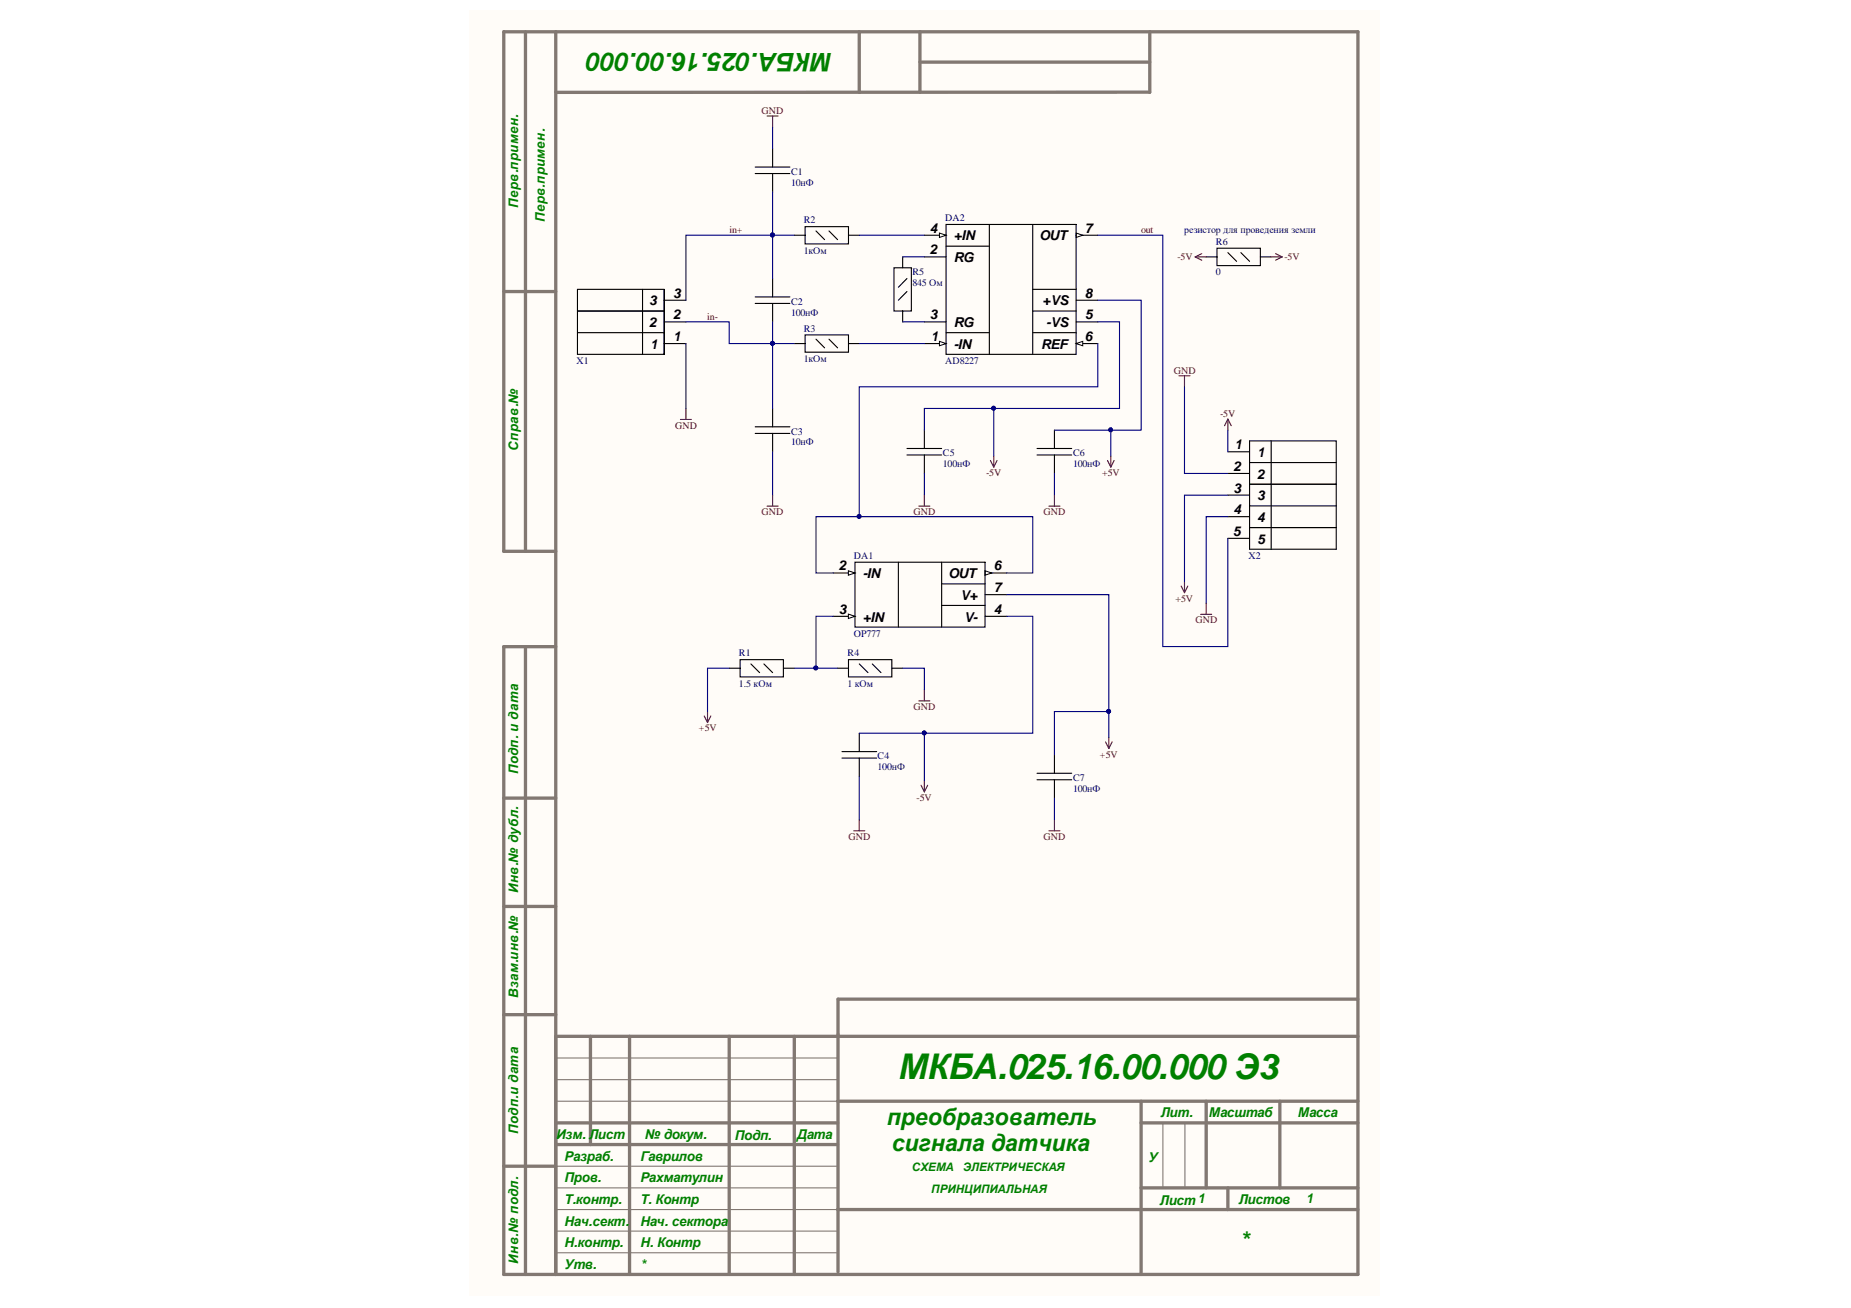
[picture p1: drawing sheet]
<svg xmlns="http://www.w3.org/2000/svg" width="297mm" height="210mm" viewBox="0 0 297 210" stroke-linecap="round" stroke-linejoin="round" font-family="sans-serif">
<path d="M75.3 1.6h146v206.3h-146z" fill="#fffcf8"/>
<g fill="none" stroke="#827872" stroke-width=".53">
<path d="M84.3 5.1v83.4M89.2 5.1v199.4M137.9 5.1v9.7M147.6 5.1v9.7M147.6 10h36.9M184.5 14.8h-95.3M184.5 5.1v9.7M80.8 46.8h8.4M89.2 88.5h-8.4v-83.4h137.1v199.4h-137.1v-100.7h8.4M84.3 103.8v100.7M80.8 128.1h8.4M80.8 145.5h8.4"/>
<path d="M80.8 162.8h8.4M89.2 166.3h128.7M94.8 166.3v17.4M101 166.3v38.2M117 166.3v38.2M127.5 166.3v38.2M134.4 176.7h83.5M183.1 176.7v27.8M193.6 176.7v13.9M205.4 176.7v13.9M217.9 160.3h-83.4v43.8M80.8 187.2h8.4"/>
<path d="M89.2 183.7h45.2M89.2 180.2h45.2M134.4 194.1h83.5M183.1 180.2h34.8M183.1 190.6h34.8M197 190.6v3.5"/>
</g>
<path d="M89.2 176.7h45.2M89.2 169.8h45.2M89.2 173.3h45.2M89.2 197.6h45.2M89.2 190.6h45.2M89.2 194.1h45.2M89.2 187.2h45.2M186.6 180.2v10.4M190.2 180.2v10.4M89.2 201h45.2" fill="none" stroke="#827872" stroke-width=".18"/>
<path d="M133.7 92h3.5" fill="none" stroke="#000" stroke-width=".18"/>
<path d="M136.1 91.6l1.1 .4-1.1 .3z" fill="#fffcf8"/>
<path d="M136.1 91.6l1.1 .4-1.1 .3z" fill="none" stroke="#000" stroke-width=".16"/>
<path d="M133.7 98.9h3.5" fill="none" stroke="#000" stroke-width=".18"/>
<path d="M136.1 98.6l1.1 .3-1.1 .4z" fill="#fffcf8"/>
<path d="M136.1 98.6l1.1 .3-1.1 .4z" fill="none" stroke="#000" stroke-width=".16"/>
<path d="M158.1 98.9h3.5M158.1 95.4h3.5M158.1 92h3.5" fill="none" stroke="#000" stroke-width=".18"/>
<path d="M158.1 91.6l1 .4-1 .3z" fill="#fffcf8"/>
<path d="M158.1 91.6l1 .4-1 .3z" fill="none" stroke="#000" stroke-width=".16"/>
<path d="M148.3 55.1h3.5M137.2 90.2h20.9v10.4h-20.9zM144.2 90.2v10.4M151.1 90.2v10.4M151.1 93.7h7M151.1 97.2h7" fill="none" stroke="#000" stroke-width=".18"/>
<path d="M150.8 54.8l1 .3-1 .4z" fill="#fffcf8"/>
<path d="M150.8 54.8l1 .3-1 .4z" fill="none" stroke="#000" stroke-width=".16"/>
<path d="M172.7 37.8h3.5M148.3 51.7h3.5M172.7 48.2h3.5" fill="none" stroke="#000" stroke-width=".18"/>
<path d="M172.7 37.4l1.1 .4-1.1 .3z" fill="#fffcf8"/>
<path d="M172.7 37.4l1.1 .4-1.1 .3z" fill="none" stroke="#000" stroke-width=".16"/>
<path d="M148.3 41.2h3.5M172.7 51.7h3.5M172.7 55.1h3.5" fill="none" stroke="#000" stroke-width=".18"/>
<path d="M172.7 55.1l1.1-.3v.7z" fill="#fffcf8"/>
<path d="M172.7 55.1l1.1-.3v.7z" fill="none" stroke="#000" stroke-width=".16"/>
<path d="M148.3 37.8h3.5" fill="none" stroke="#000" stroke-width=".18"/>
<path d="M150.8 37.4l1 .4-1 .3z" fill="#fffcf8"/>
<path d="M150.8 37.4l1 .4-1 .3z" fill="none" stroke="#000" stroke-width=".16"/>
<g fill="none" stroke="#000" stroke-width=".18">
<path d="M121.2 26.8h5.6M121.2 27.8h5.6M124 23.9v2.9M124 27.8v3M127.5 37.8h1.7M129.2 36.4h7v2.7h-7zM130.9 37.1l1.4 1.4M133 37.1l1.4 1.4M136.2 37.8h1.7M151.8 36h20.9v20.9h-20.9zM151.8 39.5h7M158.8 36v20.9"/>
<path d="M165.7 36v20.9M195.3 39.8h7v2.8h-7zM92.7 53.4h13.9M92.7 49.9h13.9M103.1 46.4v10.5M106.6 46.4h-13.9v10.5h13.9v-10.5v10.5M106.6 55.1h3.5M106.6 51.7h3.5M106.6 48.2h3.5M121.2 47.7h5.6M121.2 48.7h5.6M124 44.7v3"/>
<path d="M124 48.7v3M127.5 55.1h1.7M129.2 53.7h7v2.8h-7zM130.9 54.4l1.4 1.4M133 54.4l1.4 1.4M136.2 55.1h1.7M143.5 43h2.8v6.9h-2.8zM144.9 41.2v1.8M144.9 49.9v1.8M145.5 46.8l-1.3 1.4M145.5 44.7l-1.3 1.4M151.8 53.4h7"/>
<path d="M165.7 46.4h7M165.7 53.4h7M165.7 49.9h7M193.6 41.2h1.7M197 40.5l1.4 1.4M199.1 40.5l1.4 1.4M202.3 41.2h1.7M121.2 68.5h5.6M121.2 69.6h5.6M124 65.5v3M124 69.6v2.9M145.5 72h5.6"/>
<path d="M145.5 73h5.6M148.3 69v3M148.3 73v3M166.4 72h5.6M166.4 73h5.6M169.2 69v3M169.2 73v3M197 72.5h3.5M197 76h3.5M197 79.5h3.5M200.5 70.8h13.9v17.3h-13.9zM200.5 74.2h13.9"/>
<path d="M200.5 77.7h13.9M204 70.8v17.3M197 82.9h3.5M197 86.4h3.5M200.5 84.7h13.9M200.5 81.2h13.9M117 107.2h1.8M118.8 105.9h6.9v2.7h-6.9zM120.5 106.5l1.4 1.4M122.6 106.5l1.4 1.4M125.7 107.2h1.8M134.4 107.2h1.8"/>
<path d="M136.2 105.9h6.9v2.7h-6.9zM137.9 106.5l1.4 1.4M137.9 117.7v2.9M140 106.5l1.4 1.4M143.1 107.2h1.8M135.1 120.6h5.6M135.1 121.7h5.6M137.9 121.7v2.9M166.4 124.1h5.6M166.4 125.1h5.6M169.2 121.1v3M169.2 125.1v3"/>
</g>
<g fill="none" stroke="#800000" stroke-width=".18">
<path d="M123.1 18.6h1.8M124 18.6v1.8M191.8 41.2l1.1 .6M191.8 41.2h1.8M192.9 40.7l-1.1 .5M204 41.2h1.8M204.7 40.7l1.1 .5M205.8 41.2l-1.1 .6M109.2 67.3h1.8M110.1 65.5v1.8M124 79.5v1.7M148.3 79.5v1.7"/>
<path d="M158.9 73.9l.6 1.1M159.5 73.2v1.8M160 73.9l-.5 1.1M169.2 79.5v1.7M177.7 73.9l.6 1.1M178.3 73.2v1.8M178.8 73.9l-.5 1.1M189.2 60.3h1.8M190.1 60.3v1.8M197 67.3l-.5 1M197 67.3l.6 1M197 67.3v1.7"/>
<path d="M123.1 81.2h1.8M147.5 81.2h1.7M168.3 81.2h1.8M189.5 94.1l.6 1M190.1 93.3v1.8M190.6 94.1l-.5 1M192.7 98.6h1.7M193.6 96.8v1.8M113 114.9l.5 1.1M113.5 114.2v1.8M114.1 114.9l-.6 1.1M147.5 112.5h1.7"/>
<path d="M148.3 110.7v1.8M177.4 119.1l.5 1M177.9 118.4v1.7M178.5 119.1l-.6 1M137 133.3h1.8M137.9 131.6v1.7M147.8 126l.5 1.1M148.3 125.3v1.8M148.9 126l-.6 1.1M168.3 133.3h1.8M169.2 131.6v1.7"/>
</g>
<g fill="none" stroke="#000080" stroke-width=".18">
<path d="M124 30.8v13.9M124 20.4v3.5M127.5 37.8h-17.4v10.4M137.9 37.8h10.4M176.2 37.8h10.4v66h10.4v-17.4M110.1 51.7h6.9v3.4h10.5M110.1 55.1v10.4M124 51.7v13.8M137.9 55.1h10.4M144.9 41.2h3.4M144.9 51.7h3.4M176.2 55.1v7h-38.3v20.8h27.8v9.1h-4.1"/>
<path d="M176.2 51.7h3.5v13.8h-20.2M176.2 48.2h6.9v20.8h-4.8v4.2M124 72.5v7M148.3 69v-3.5h11.2v7.7M148.3 76v3.5M169.2 69h9.1M169.2 76v3.5M190.1 62.1v13.9h6.9M197 79.5h-6.9v13.8M197 69v3.5M133.7 98.9h-2.8v8.3M137.9 82.9h-7v9.1h2.8"/>
<path d="M161.6 98.9h4.1v18.8h-17.4v7.6M161.6 95.4h16.3v23M197 82.9h-3.4v13.9M117 107.2h-3.5v7M127.5 107.2h6.9M137.9 117.7h10.4M144.9 107.2h3.4v3.5M177.9 114.2h-8.7v6.9M137.9 124.6v7M169.2 128.1v3.5"/>
</g>
<g fill="#000080" stroke="#000080" stroke-width=".16">
<circle cx="148.3" cy="117.6" r=".31"/>
<circle cx="130.9" cy="107.2" r=".31"/>
<circle cx="137.9" cy="82.9" r=".31"/>
<circle cx="159.4" cy="65.5" r=".31"/>
<circle cx="178.2" cy="69" r=".31"/>
<circle cx="177.9" cy="114.1" r=".31"/>
<circle cx="124" cy="55.1" r=".31"/>
<circle cx="124" cy="37.7" r=".31"/>
</g>
<text font-size="5.7" fill="#008000" x="144.2" y="173.1">МКБА.025.16.00.000 Э3</text>
<text font-size="4.1" fill="#008000" x="133.6" y="8.5" transform="rotate(-180 133.6 8.5)">МКБА.025.16.00.000</text>
<g font-size="3.7" fill="#008000">
<text x="142.3" y="180.5">преобразователь</text>
<text x="143.1" y="184.6">сигнала датчика</text>
<text x="199" y="200.2">*</text>
</g>
<g font-size="2.2">
<text x="149.2" y="40.8">2</text>
<text x="149.2" y="37.4">4</text>
<text x="153.1" y="38.6">+IN</text>
<text x="166.8" y="38.6">OUT</text>
<text x="174.1" y="37.4">7</text>
<text x="108" y="47.8">3</text>
<text x="153.1" y="42.1">RG</text>
<text x="174.1" y="47.8">8</text>
<text x="104.2" y="52.5">2</text>
<text x="104.2" y="49">3</text>
<text x="108" y="51.3">2</text>
<text x="149.2" y="51.3">3</text>
<text x="153.1" y="52.5">RG</text>
<text x="167.3" y="49">+VS</text>
<text x="167.9" y="52.5">-VS</text>
<text x="174.1" y="51.3">5</text>
<text x="104.3" y="56">1</text>
<text x="108" y="54.7">1</text>
<text x="149.4" y="54.7">1</text>
<text x="153.1" y="56">-IN</text>
<text x="167.1" y="56">REF</text>
<text x="174.1" y="54.7">6</text>
<text x="197.9" y="75.6">2</text>
<text x="198.1" y="72.1">1</text>
<text x="201.8" y="73.3">1</text>
<text x="201.8" y="76.8">2</text>
<text x="197.9" y="79.1">3</text>
<text x="197.9" y="82.5">4</text>
<text x="201.8" y="80.3">3</text>
<text x="201.8" y="83.7">4</text>
<text x="197.8" y="86">5</text>
<text x="201.8" y="87.2">5</text>
<text x="134.6" y="91.6">2</text>
<text x="138.4" y="92.8">-IN</text>
<text x="152.2" y="92.8">OUT</text>
<text x="159.5" y="95">7</text>
<text x="159.5" y="91.6">6</text>
<text x="134.6" y="98.5">3</text>
<text x="138.4" y="99.7">+IN</text>
<text x="154.1" y="96.3">V+</text>
<text x="154.7" y="99.7">V-</text>
<text x="159.5" y="98.5">4</text>
</g>
<g font-size="2.2" fill="#008000">
<text x="186.3" y="179.3">Лит.</text>
<text x="194" y="179.3">Масштаб</text>
<text x="208.3" y="179.3">Масса</text>
<text x="89.2" y="182.8">Изм. Лист</text>
<text x="103.5" y="182.8">№ докум.</text>
<text x="117.9" y="182.9">Подп.</text>
<text x="127.9" y="182.8">Дата</text>
<text x="90.6" y="186.3">Разраб.</text>
<text x="90.6" y="189.7">Пров.</text>
<text x="102.8" y="186.2">Гаврилов</text>
<text x="102.8" y="189.7">Рахматулин</text>
<text x="184.3" y="186.4">У</text>
<text x="90.6" y="193.2">Т.контр.</text>
<text x="90.6" y="196.7">Нач.сект.</text>
<text x="102.8" y="193.2">Т. Контр</text>
<text x="102.8" y="196.7">Нач. сектора</text>
<text x="186.1" y="193.3">Лист1</text>
<text x="198.8" y="193.2">Листов</text>
<text x="209.6" y="193">1</text>
<text x="90.6" y="203.6">Утв.</text>
<text x="90.6" y="200.1">Н.контр.</text>
<text x="102.8" y="203.6">*</text>
<text x="102.8" y="200.1">Н. Контр</text>
</g>
<g font-size="2.1" fill="#008000">
<text x="83.1" y="33.4" transform="rotate(-90 83.1 33.4)">Перв.примен.</text>
<text x="87.4" y="35.7" transform="rotate(-90 87.4 35.7)">Перв.примен.</text>
<text x="83.1" y="72.3" transform="rotate(-90 83.1 72.3)">Справ.№</text>
<text x="83.1" y="124.3" transform="rotate(-90 83.1 124.3)">Подп. и дата</text>
<text x="83.1" y="143.3" transform="rotate(-90 83.1 143.3)">Инв.№ дубл.</text>
<text x="83.1" y="160.1" transform="rotate(-90 83.1 160.1)">Взам.инв.№</text>
<text x="83.1" y="182" transform="rotate(-90 83.1 182)">Подп.и дата</text>
<text x="83.1" y="202.8" transform="rotate(-90 83.1 202.8)">Инв.№ подл.</text>
</g>
<g font-size="1.9" fill="#008000">
<text x="146.3" y="187.9">СХЕМА</text>
<text x="149.5" y="191.4">ПРИНЦИПИАЛЬНАЯ</text>
<text x="154.5" y="187.9">ЭЛЕКТРИЧЕСКАЯ</text>
</g>
<g font-size="1.6" fill="#800000">
<text x="122.2" y="18.3">GND</text>
<text x="117.1" y="37.4">in+</text>
<text x="183.1" y="37.4">out</text>
<text x="189" y="41.7">-5V</text>
<text x="206.1" y="41.7">-5V</text>
<text x="113.5" y="51.3">in-</text>
<text x="188.4" y="60">GND</text>
<text x="108.3" y="68.8">GND</text>
<text x="195.8" y="66.9">-5V</text>
<text x="158.3" y="76.4">-5V</text>
<text x="176.9" y="76.4">+5V</text>
<text x="122.2" y="82.6">GND</text>
<text x="146.6" y="82.6">GND</text>
<text x="167.5" y="82.6">GND</text>
<text x="188.6" y="96.6">+5V</text>
<text x="191.8" y="100">GND</text>
<text x="146.6" y="113.9">GND</text>
<text x="112.2" y="117.3">+5V</text>
<text x="176.5" y="121.6">+5V</text>
<text x="147.1" y="128.5">-5V</text>
<text x="136.2" y="134.7">GND</text>
<text x="167.5" y="134.7">GND</text>
</g>
<g font-size="1.6" fill="#000080">
<text x="127" y="28">C1</text>
<text x="127" y="29.8">10нФ</text>
<text x="129" y="35.8">R2</text>
<text x="151.7" y="35.5">DA2</text>
<text x="129" y="40.7">1кОм</text>
<text x="190.1" y="37.4">резистор для проведения земли</text>
<text x="195.1" y="39.3">R6</text>
<text x="146.4" y="44.2">R5</text>
<text x="146.4" y="46">845 Ом</text>
<text x="195.1" y="44.2">0</text>
<text x="127" y="48.9">C2</text>
<text x="127" y="50.7">100нФ</text>
<text x="129" y="53.2">R3</text>
<text x="92.5" y="58.5">X1</text>
<text x="129" y="58.1">1кОм</text>
<text x="151.7" y="58.5">AD8227</text>
<text x="127" y="69.8">C3</text>
<text x="127" y="71.5">10нФ</text>
<text x="151.3" y="73.2">C5</text>
<text x="151.3" y="75">100нФ</text>
<text x="172.2" y="73.2">C6</text>
<text x="172.2" y="75">100нФ</text>
<text x="137" y="89.7">DA1</text>
<text x="200.4" y="89.7">X2</text>
<text x="118.6" y="105.3">R1</text>
<text x="136" y="105.3">R4</text>
<text x="137" y="102.2">OP777</text>
<text x="118.6" y="110.2">1.5 кОм</text>
<text x="136" y="110.2">1 кОм</text>
<text x="140.8" y="121.8">C4</text>
<text x="140.8" y="123.6">100нФ</text>
<text x="172.2" y="125.4">C7</text>
<text x="172.2" y="127.1">100нФ</text>
</g>
</svg>
